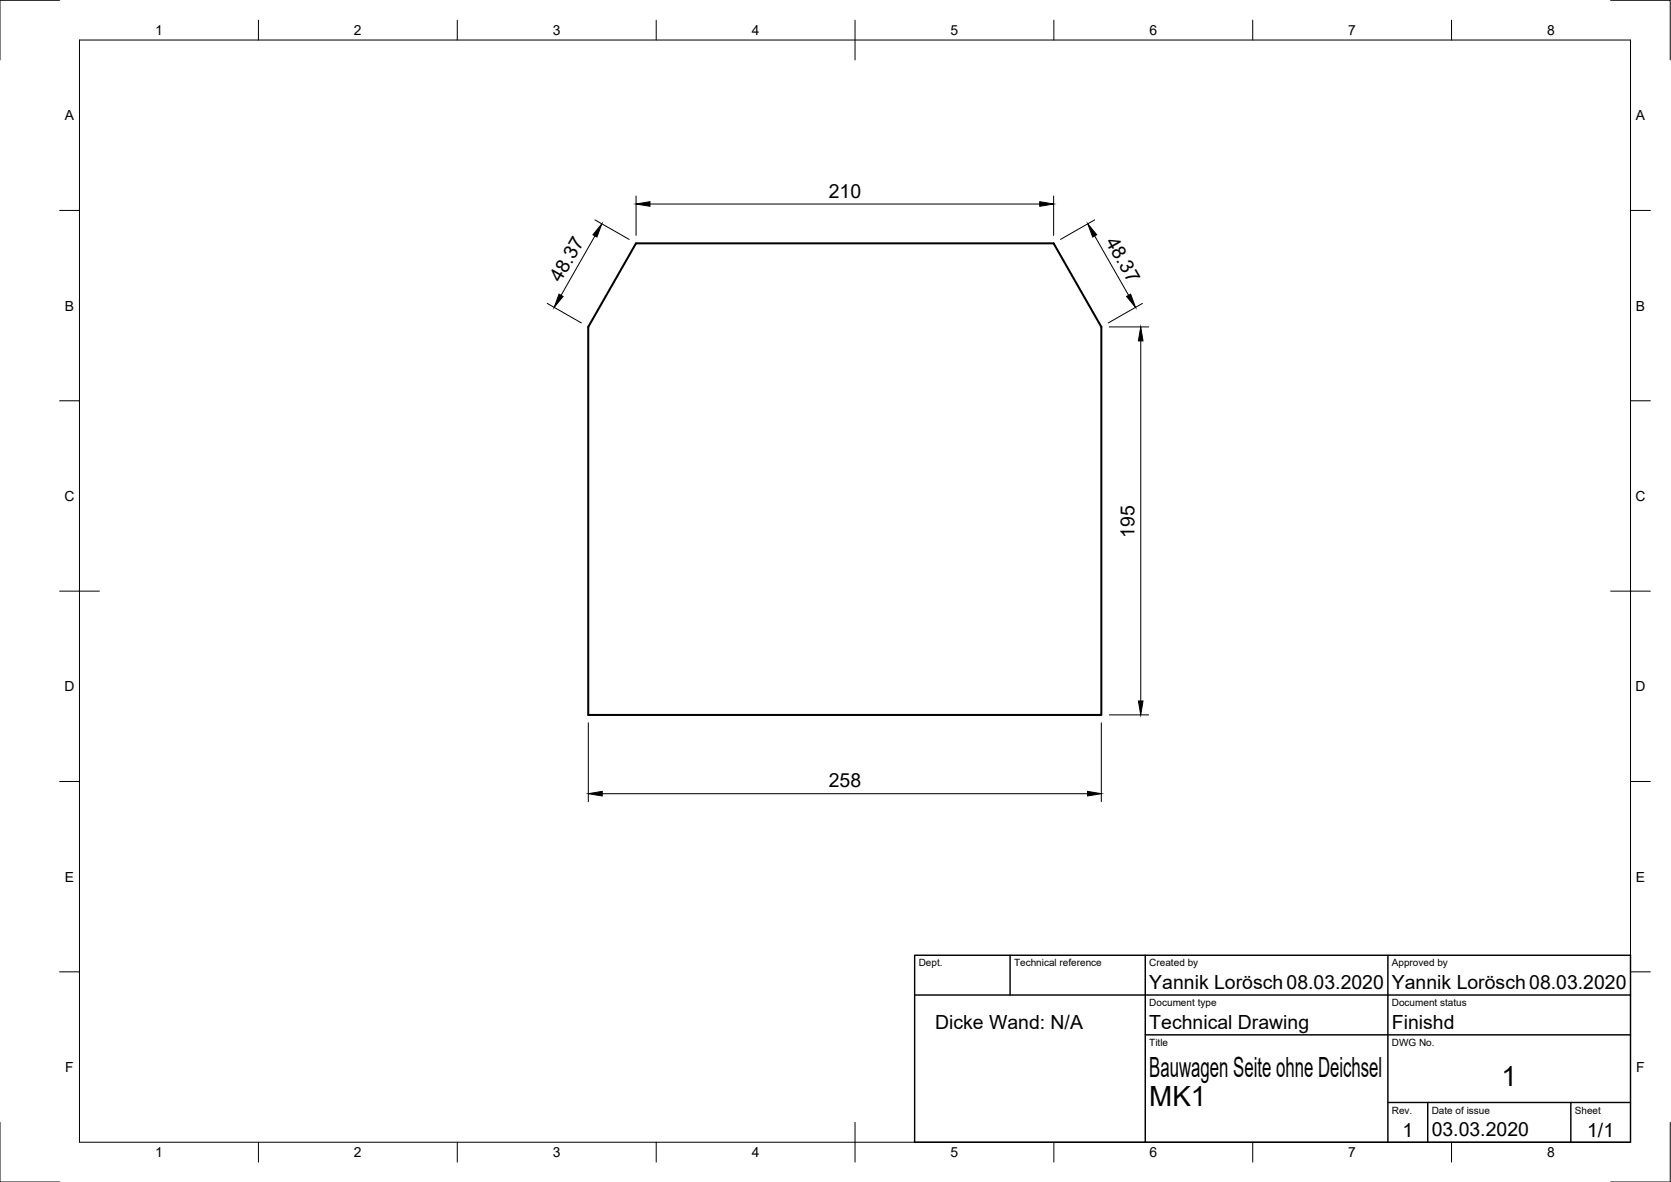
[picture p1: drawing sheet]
<svg xmlns="http://www.w3.org/2000/svg" width="420mm" height="297mm" viewBox="0 0 420 297" stroke-linecap="round" stroke-linejoin="round" font-family="sans-serif">
<!-- layer: Sichtbar -->
<path d="M159.9 61.2h105l12 21v97.5h-129v-97.5z" fill="none" stroke="#000" stroke-width=".51"/>
<!-- layer: Border -->
<g fill="none" stroke="#000" stroke-width=".25">
<path d="M15 .1h-15v15M20 10.1h390v276.9h-390zM65 5.1v5M115 5.1v5M165 5.1v5M215 5.1v10M265 5.1v5M315 5.1v5M365 5.1v5M405 .1h15v15M15 52.9h5M410 52.9h5"/>
<path d="M15 100.7h5M410 100.7h5M15 148.6h10M405 148.6h10M15 196.4h5M410 196.4h5M15 244.2h5M410 244.2h5M0 282.1v14.9h15M65 287v5M115 287v5M165 287v5"/>
<path d="M215 282.1v9.9M265 287v5M315 287v5M365 287v5M420 282.1v14.9h-15"/>
</g>
<!-- layer: TitleBlock -->
<path d="M230 240.1h180v46.9h-180zM230 250h180M254 240.1v9.9M288 240.1v46.9M349 240.1v46.9M288 260.1h122M349 277.1h61M359 277.1v9.9M395 277.1v9.9" fill="none" stroke="#000" stroke-width=".36"/>
<!-- layer: Dimensions -->
<g fill="none" stroke="#000" stroke-width=".25">
<path d="M149.6 55.3l8.6 4.9M149.6 59.3l-8.5 14.9M159.9 49.3v9.9M163.4 51.3h98M264.9 49.3v9.9M275.3 55.3l-8.6 4.9M275.3 59.3l8.5 14.9M137.6 76.2l8.6 5M287.3 76.2l-8.6 5M278.9 82.2h9.9M286.8 85.7v90.5M278.9 179.6h9.9"/>
<path d="M147.9 181.7v19.8M151.4 199.5h122M276.9 181.7v19.8"/>
</g>
<path d="M151.3 56.2l-1.2 3.4-1-.6zM159.9 51.3l3.5-.6v1.1zM261.4 50.7l3.5 .6-3.5 .5zM273.5 56.2l2.3 2.8-1.1 .6zM140.6 73.9l1 .6-2.3 2.7zM283.3 74.5l1-.6 1.2 3.3zM286.8 82.2l.6 3.5h-1.2zM286.2 176.2h1.2l-.6 3.4zM147.9 199.5l3.5-.6v1.1zM273.4 198.9l3.5 .6-3.5 .5z" fill="#000" stroke="#000" stroke-width=".25"/>
<g font-size="7">
<text x="289" y="270.6">Bauwagen Seite ohne Deichsel</text>
<text x="377.5" y="273">1</text>
<text x="289" y="278.1">MK1</text>
</g>
<g font-size="4.9">
<text x="208.4" y="49.7">210</text>
<text x="277.9" y="60.7" transform="rotate(60 277.9 60.7)">48.37</text>
<text x="141" y="71.2" transform="rotate(-60 141 71.2)">48.37</text>
<text x="285.3" y="135.2" transform="rotate(-90 285.3 135.2)">195</text>
<text x="208.4" y="197.9">258</text>
<text x="289" y="248.5">Yannik Lorösch08.03.2020</text>
<text x="350" y="248.5">Yannik Lorösch 08.03.2020</text>
<text x="235.1" y="258.6">Dicke Wand: N/A</text>
<text x="289" y="258.6">Technical Drawing</text>
<text x="350" y="258.6">Finishd</text>
<text x="352.6" y="285.7">1</text>
<text x="360" y="285.5">03.03.2020</text>
<text x="399.1" y="285.7">1/1</text>
</g>
<g font-size="3.5">
<text x="39" y="8.8">1</text>
<text x="89" y="8.8">2</text>
<text x="139" y="8.8">3</text>
<text x="189" y="8.8">4</text>
<text x="239" y="8.8">5</text>
<text x="289" y="8.8">6</text>
<text x="339" y="8.8">7</text>
<text x="389" y="8.8">8</text>
<text x="16.3" y="30.2">A</text>
<text x="411.3" y="30.2">A</text>
<text x="16.3" y="78">B</text>
<text x="411.3" y="78">B</text>
<text x="16.2" y="125.9">C</text>
<text x="411.2" y="125.9">C</text>
<text x="16.2" y="173.7">D</text>
<text x="411.2" y="173.7">D</text>
<text x="16.3" y="221.6">E</text>
<text x="411.3" y="221.6">E</text>
<text x="16.4" y="269.4">F</text>
<text x="411.4" y="269.4">F</text>
<text x="39" y="290.8">1</text>
<text x="89" y="290.8">2</text>
<text x="139" y="290.8">3</text>
<text x="189" y="290.8">4</text>
<text x="239" y="290.8">5</text>
<text x="289" y="290.8">6</text>
<text x="339" y="290.8">7</text>
<text x="389" y="290.8">8</text>
</g>
<g font-size="2.5">
<text x="231" y="242.9">Dept.</text>
<text x="255" y="242.9">Technical reference</text>
<text x="289" y="242.9">Created by</text>
<text x="350" y="242.9">Approved by</text>
<text x="289" y="252.8">Document type</text>
<text x="350" y="252.8">Document status</text>
<text x="289" y="262.9">Title</text>
<text x="350" y="262.9">DWG No.</text>
<text x="350" y="279.9">Rev.</text>
<text x="360" y="279.9">Date of issue</text>
<text x="396" y="279.9">Sheet</text>
</g>
</svg>
